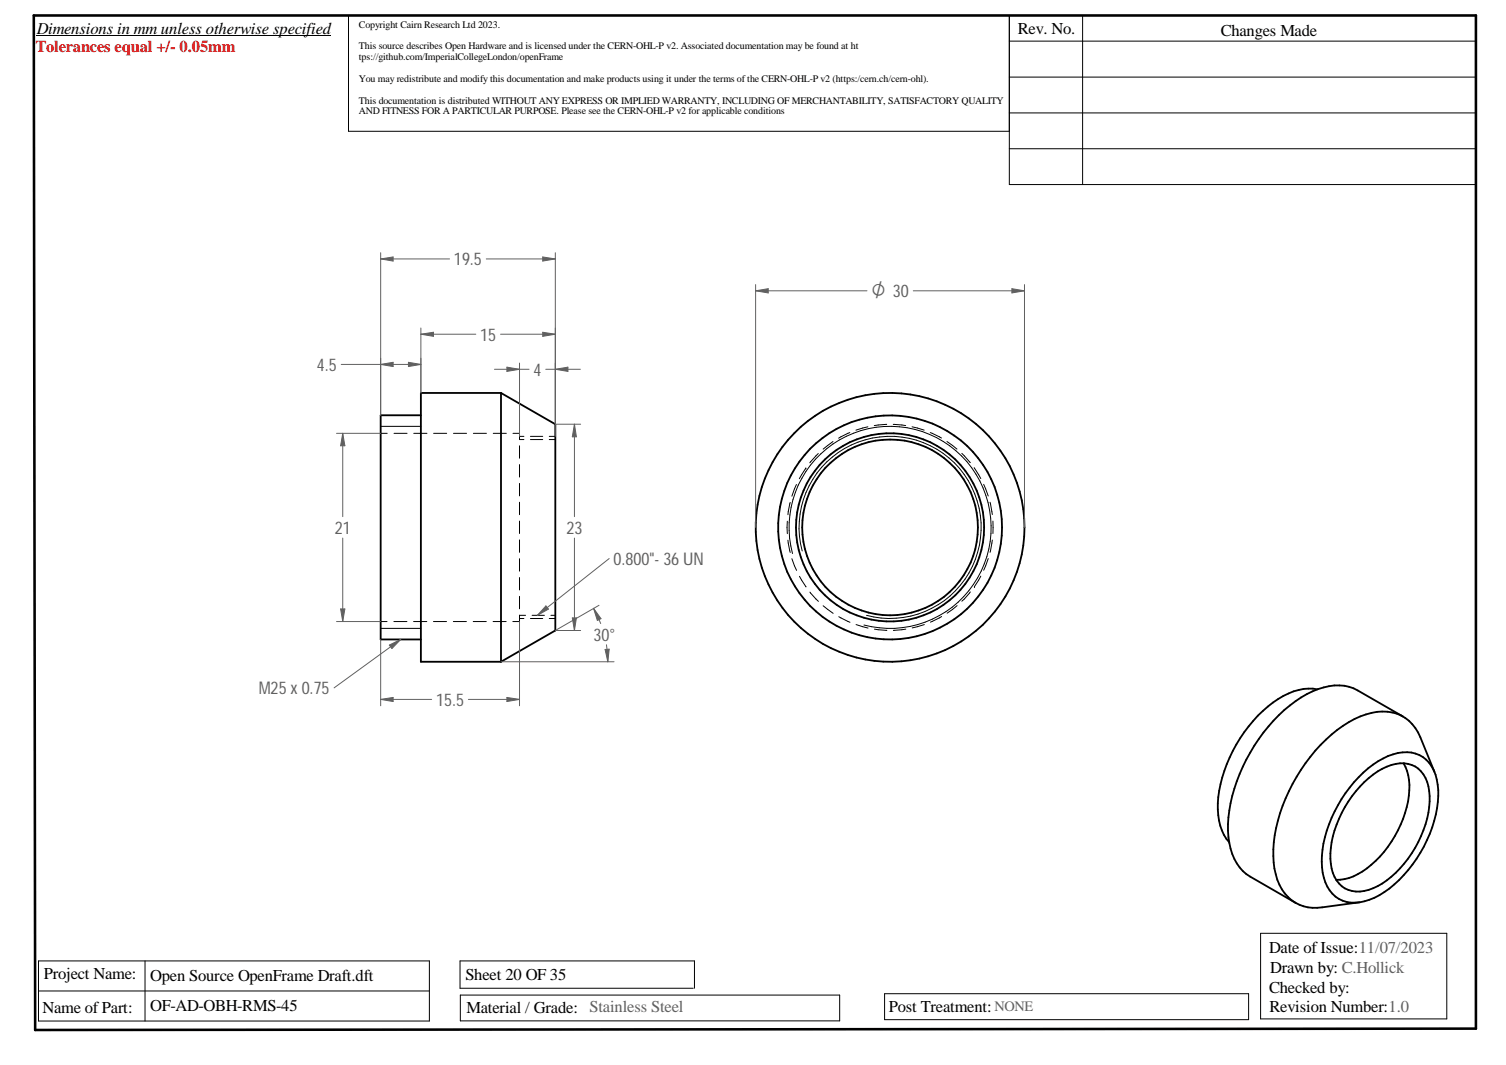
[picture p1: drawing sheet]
<svg xmlns="http://www.w3.org/2000/svg" width="420mm" height="297mm" viewBox="0 0 420 297" stroke-linecap="round" stroke-linejoin="round" font-family="sans-serif">
<path d="M9.4 4.3h402.4v282.6l-402 .4z" fill="none" stroke="#000" stroke-width=".72"/>
<g fill="none" stroke="#000" stroke-width=".28">
<path d="M10.2 10h82.2M281.6 11.5h130.2M302 4.3v47.2M281.6 21.5h130.2M281.6 31.5h130.2M281.6 36.6h-184.4v-32.3h184.4v47.2h130.2M281.6 41.5h130.2M106.2 118.9h11.2M242.1 119l-3.3 1M247.4 118.4l-3.5 .3M249.2 118.4l3.5 .3M254.5 119l3.3 1"/>
<path d="M106.2 120.9h1.8M109.9 120.9h3.7M115.4 120.9h3.7M121 120.9h3.6M126.5 120.9h3.7M132.1 120.9h3.6M137.6 120.9h3.7M143.1 120.9h1.8v1.7M144.9 124.3v3.5M144.9 129.6v3.5M144.9 134.8v3.5M144.9 122.6h1.3"/>
<path d="M144.9 121.7h1.3M148 122.6h3.4M148 121.7h3.4M153.2 122.6h1.7M153.2 121.7h1.7M222.2 135.1l-1.3 3.3M224.8 130.6h.1M224.8 130.6l-1.8 2.9M228.3 126.5l-2.4 2.6M232.4 123.1l-2.8 2.2M237.1 120.7l-3.1 1.5M259.5 120.6l3.2 1.6"/>
<path d="M264.2 123.1l2.8 2.2M268.3 126.4l2.4 2.6M271.8 130.5l1.8 3M274.4 135.1l1.3 3.2M144.9 140.1v3.5M144.9 145.3v3.5M144.9 150.6v3.5M144.9 155.8v3.5M219.7 145.4v3.4M219.8 150.7l.7 3.4M220.5 140.1l-.7 3.5M220.9 155.8l1.3 3.3"/>
<path d="M221.1 154.4a28.2 28.2 0 0 1 24.8-35.4 28.2 28.2 0 0 1 30.5 30.6 28.2 28.2 0 0 1-35.4 24.7M223.8 153.7a25.4 25.4 0 0 1 22.3-31.9 25.4 25.4 0 0 1 27.6 27.5 25.4 25.4 0 0 1-31.9 22.3M275.7 155.8l-1.3 3.2M276.2 140.1l.6 3.4M276.8 150.6l-.6 3.5M277 145.3v3.5M106.2 173.4h1.8M106.2 175.3h11.2M109.9 173.4h3.6M115.4 173.4h3.7M120.9 173.4h3.7M126.5 173.4h3.6"/>
<path d="M132 173.4h3.7M137.6 173.4h3.6M144.9 161.1v3.4M144.9 166.3v3.5M144.9 171.6v1.8h-1.8M144.9 171.6h1.7M144.9 172.5h1.3M148 172.5h3.4M148.5 171.6h3.4M153.2 172.5h1.7M153.7 171.6h1.2M223 160.7l1.9 3"/>
<path d="M226 165.1l2.3 2.6M229.6 169l2.8 2.1M234 172l3.1 1.6M238.8 174.2l3.4 1M244 175.5l3.4 .3M252.7 175.5l-3.5 .3M257.9 174.2l-3.4 .9M262.7 172l-3.1 1.5M267 168.9l-2.8 2.1M270.7 165.1l-2.4 2.6M271.9 163.6h.1M273.6 160.7l-1.7 2.9"/>
<path d="M411.8 213.6v36.4M9.8 271.3v16M10.7 276.4h109.1M10.7 268h109.1v16.8h-109.1zM40.5 268v16.8M128.4 277.5h105.9v7.2h-105.9zM193.4 275.6h-65.1v-7.6h65.4v7.6M246.8 277.2h101.5v7.2h-101.5zM351.7 260.3h51.9v23.9h-51.9z"/>
</g>
<g fill="none" stroke="#000" stroke-width=".51">
<path d="M117.4 115.8h-11.2v62.6h11.2M139.8 109.6l15.1 8.7v57.6l-15.1 8.7M139.8 109.6h-22.4v75h22.4M139.8 109.6v75M367.5 192.3a15.8 15.8 0 0 0-12.4 3.7 39.9 39.9 0 0 0-15.3 28.1 14.9 14.9 0 0 0 3.1 10.8M391.4 199.9l-12.6-7.3a13.1 13.1 0 0 0-11.1-.4 38.1 38.1 0 0 0-17.7 15.7 44.3 44.3 0 0 0-7.4 23.8 15.8 15.8 0 0 0 5.1 12.1l13.7 8M380.4 215.5a19.9 19.9 0 0 1 10.9-5.7 8.5 8.5 0 0 1 9.5 7.6 28.5 28.5 0 0 1-3.6 18.7 33.8 33.8 0 0 1-13.8 14.3 10.5 10.5 0 0 1-10.8-.3 12.2 12.2 0 0 1-3.8-9.7 36 36 0 0 1 11.6-24.9zM380.6 218.1a16.1 16.1 0 0 1 11.1-5.2 7.8 7.8 0 0 1 7 7.7 28.2 28.2 0 0 1-7 20.3 19.1 19.1 0 0 1-12.3 7.8 7.4 7.4 0 0 1-7.9-6.5 26 26 0 0 1 4.7-18.6l2.1-2.9zM391.6 212.9a15.8 15.8 0 0 1 .9 12.2 30.4 30.4 0 0 1-13.7 18.7 11.6 11.6 0 0 1-6 1.6M400.2 215.3l-3.9-9.6a11 11 0 0 0-13.7-6.9 31.3 31.3 0 0 0-15.6 10.5 47.6 47.6 0 0 0-11.7 27.6 19 19 0 0 0 3.1 12.3l1.9 1.9 1.1 .7M379.2 251.7l-10.3 1.4a11 11 0 0 1-7.5-1.3"/>
<circle cx="248.3" cy="147.1" r="31.3"/>
<circle cx="248.3" cy="147.1" r="37.5"/>
<circle cx="248.3" cy="147.1" r="26.2"/>
<circle cx="248.3" cy="147.1" r="24.5"/>
</g>
<path d="M210.8 79.4v67.7M285.8 79.4v67.7M282.3 80.5l3.5 .6-3.5 .6z" fill="none" stroke="#606060" stroke-width=".28"/>
<path d="M282.3 80.5l3.5 .6-3.5 .6z" fill="#606060"/>
<path d="M210.8 81.1l3.5-.6v1.2z" fill="none" stroke="#606060" stroke-width=".28"/>
<path d="M210.8 81.1l3.5-.6v1.2z" fill="#606060"/>
<path d="M106.2 99.9v15.9M117.4 99.9v9.7M210.8 81.1h31.1M254.8 81.1h31M106.2 101.6l3.5-.6v1.2z" fill="none" stroke="#606060" stroke-width=".28"/>
<path d="M106.2 101.6l3.5-.6v1.2z" fill="#606060"/>
<path d="M114 101l3.4 .6-3.4 .6z" fill="none" stroke="#606060" stroke-width=".28"/>
<path d="M114 101l3.4 .6-3.4 .6z" fill="#606060"/>
<path d="M117.4 91.5v18.1M151.4 92.7l3.5 .5-3.5 .6zM154.9 91.5v26.8M95.2 101.6h22.2" fill="none" stroke="#606060" stroke-width=".28"/>
<path d="M151.4 92.7l3.5 .5-3.5 .6z" fill="#606060"/>
<path d="M117.4 93.2l3.5-.5v1.1z" fill="none" stroke="#606060" stroke-width=".28"/>
<path d="M117.4 93.2l3.5-.5v1.1z" fill="#606060"/>
<path d="M117.4 93.2h15.3M139.6 93.2h15.3M167.1 168.8l-12.2 7.1M139.8 184.6h31.5M168.8 181.1h1.2l-.4 3.5z" fill="none" stroke="#606060" stroke-width=".28"/>
<path d="M168.8 181.1h1.2l-.4 3.5z" fill="#606060"/>
<path d="M165.6 169.7l2.1 2.9-1 .5z" fill="none" stroke="#606060" stroke-width=".28"/>
<path d="M165.6 169.7l2.1 2.9-1 .5z" fill="#606060"/>
<path d="M154.9 118.3h7.1M160.3 118.3l.5 3.5h-1.1zM154.9 175.9h7.1M165.6 169.7l2 4.2M169.2 179.8l.4 4.8" fill="none" stroke="#606060" stroke-width=".28"/>
<path d="M160.3 118.3l.5 3.5h-1.1z" fill="#606060"/>
<path d="M159.7 172.3h1.1l-.5 3.6z" fill="none" stroke="#606060" stroke-width=".28"/>
<path d="M159.7 172.3h1.1l-.5 3.6z" fill="#606060"/>
<path d="M160.3 118.3v25.8M93.9 120.9h12.3M95.6 120.9l.6 3.4h-1.2zM160.3 150.1v25.8M93.9 173.4h12.3" fill="none" stroke="#606060" stroke-width=".28"/>
<path d="M95.6 120.9l.6 3.4h-1.2z" fill="#606060"/>
<path d="M95 169.8h1.2l-.6 3.6z" fill="none" stroke="#606060" stroke-width=".28"/>
<path d="M95 169.8h1.2l-.6 3.6z" fill="#606060"/>
<path d="M95.6 120.9v23.2M95.6 150.1v23.3M106.2 178.4v18.5M144.9 173.4v23.5M106.2 195.1l3.5-.6v1.2z" fill="none" stroke="#606060" stroke-width=".28"/>
<path d="M106.2 195.1l3.5-.6v1.2z" fill="#606060"/>
<path d="M141.4 194.5l3.5 .6-3.5 .6z" fill="none" stroke="#606060" stroke-width=".28"/>
<path d="M141.4 194.5l3.5 .6-3.5 .6z" fill="#606060"/>
<path d="M106.2 72.2l3.5-.5v1.1zM106.2 70.5v45.3M154.9 70.5v47.8M106.2 195.1h14.2M130.7 195.1h14.2" fill="none" stroke="#606060" stroke-width=".28"/>
<path d="M106.2 72.2l3.5-.5v1.1z" fill="#606060"/>
<path d="M151.4 71.7l3.5 .5-3.5 .6z" fill="none" stroke="#606060" stroke-width=".28"/>
<path d="M151.4 71.7l3.5 .5-3.5 .6z" fill="#606060"/>
<path d="M106.2 72.2h19.2M135.7 72.2h19.2M111.8 178.4l-18.6 13.5" fill="none" stroke="#606060" stroke-width=".28"/>
<path d="M108.6 179.9l3.2-1.5-2.5 2.5z" fill="#606060"/>
<path d="M170 155.8l-20.1 15.8M108.6 179.9l3.2-1.5-2.5 2.5z" fill="none" stroke="#606060" stroke-width=".28"/>
<path d="M152.3 169l.7 .9-3.1 1.7z" fill="#606060"/>
<path d="M144.9 101.3v20.4M154.9 103l3.5-.6v1.2zM154.9 101.3v20.4M152.3 169l.7 .9-3.1 1.7z" fill="none" stroke="#606060" stroke-width=".28"/>
<path d="M154.9 103l3.5-.6v1.2z" fill="#606060"/>
<path d="M141.4 102.4l3.5 .6-3.5 .6z" fill="none" stroke="#606060" stroke-width=".28"/>
<path d="M141.4 102.4l3.5 .6-3.5 .6z" fill="#606060"/>
<path d="M138 103h9.6M152.3 103h9.6" fill="none" stroke="#606060" stroke-width=".28"/>
<text font-size="5.4" fill="#606060" x="243.1" y="82.9">O 30</text>
<g font-size="4.9" fill="#606060">
<text x="126.6" y="74">19.5</text>
<text x="134" y="95">15</text>
<text x="88.4" y="103.4">4.5</text>
<text x="148.8" y="104.7">4</text>
<text x="93.4" y="148.8">21</text>
<text x="158" y="148.8">23</text>
<text x="171.1" y="157.5">0.800&quot;- 36 UN</text>
<text x="165.6" y="178.6">30°</text>
<text x="72.2" y="193.6">M25 x 0.75</text>
<text x="121.7" y="196.8">15.5</text>
</g>
<g font-size="4.6">
<text x="10.2" y="9.4">Dimensions in mm unless otherwise specified</text>
<text x="284" y="9.6">Rev. No.</text>
<text x="340.6" y="9.9">Changes Made</text>
<text x="354.1" y="265.7">Date of Issue:11/07/2023</text>
<text x="12.3" y="273.1">Project Name:</text>
<text x="41.9" y="273.7">Open Source OpenFrame Draft.dft</text>
<text x="129.8" y="273.4">Sheet 20 OF 35</text>
<text x="354.4" y="271.4">Drawn by: C.Hollick</text>
<text x="41.9" y="281.9">OF-AD-OBH-RMS-45</text>
<text x="354.1" y="276.9">Checked by:</text>
<text x="11.9" y="282.7">Name of Part:</text>
<text x="130.2" y="282.6">Material / Grade: Stainless Steel</text>
<text x="248" y="282.2">Post Treatment:</text>
<text x="354.2" y="282.2">Revision Number:1.0</text>
</g>
<text font-size="4.6" fill="#f00" x="9.9" y="14.4">Tolerances equal +/- 0.05mm</text>
<text font-size="4" fill="#606060" x="277.5" y="281.9">NONE</text>
<g font-size="2.8">
<text x="100.1" y="7.7">Copyright Cairn Research Ltd 2023.</text>
<text x="100.1" y="13.8">This source describes Open Hardware and is licensed under the CERN-OHL-P v2. Associated documentation may be found at ht</text>
<text x="100.1" y="16.8">tps://github.com/ImperialCollegeLondon/openFrame</text>
<text x="100.1" y="22.8">You may redistribute and modify this documentation and make products using it under the terms of the CERN-OHL-P v2 (https:/cern.ch/cern-ohl).</text>
<text x="100.1" y="28.9">This documentation is distributed WITHOUT ANY EXPRESS OR IMPLIED WARRANTY, INCLUDING OF MERCHANTABILITY, SATISFACTORY QUALITY</text>
<text x="100.1" y="31.9">AND FITNESS FOR A PARTICULAR PURPOSE. Please see the CERN-OHL-P v2 for applicable conditions</text>
</g>
</svg>
